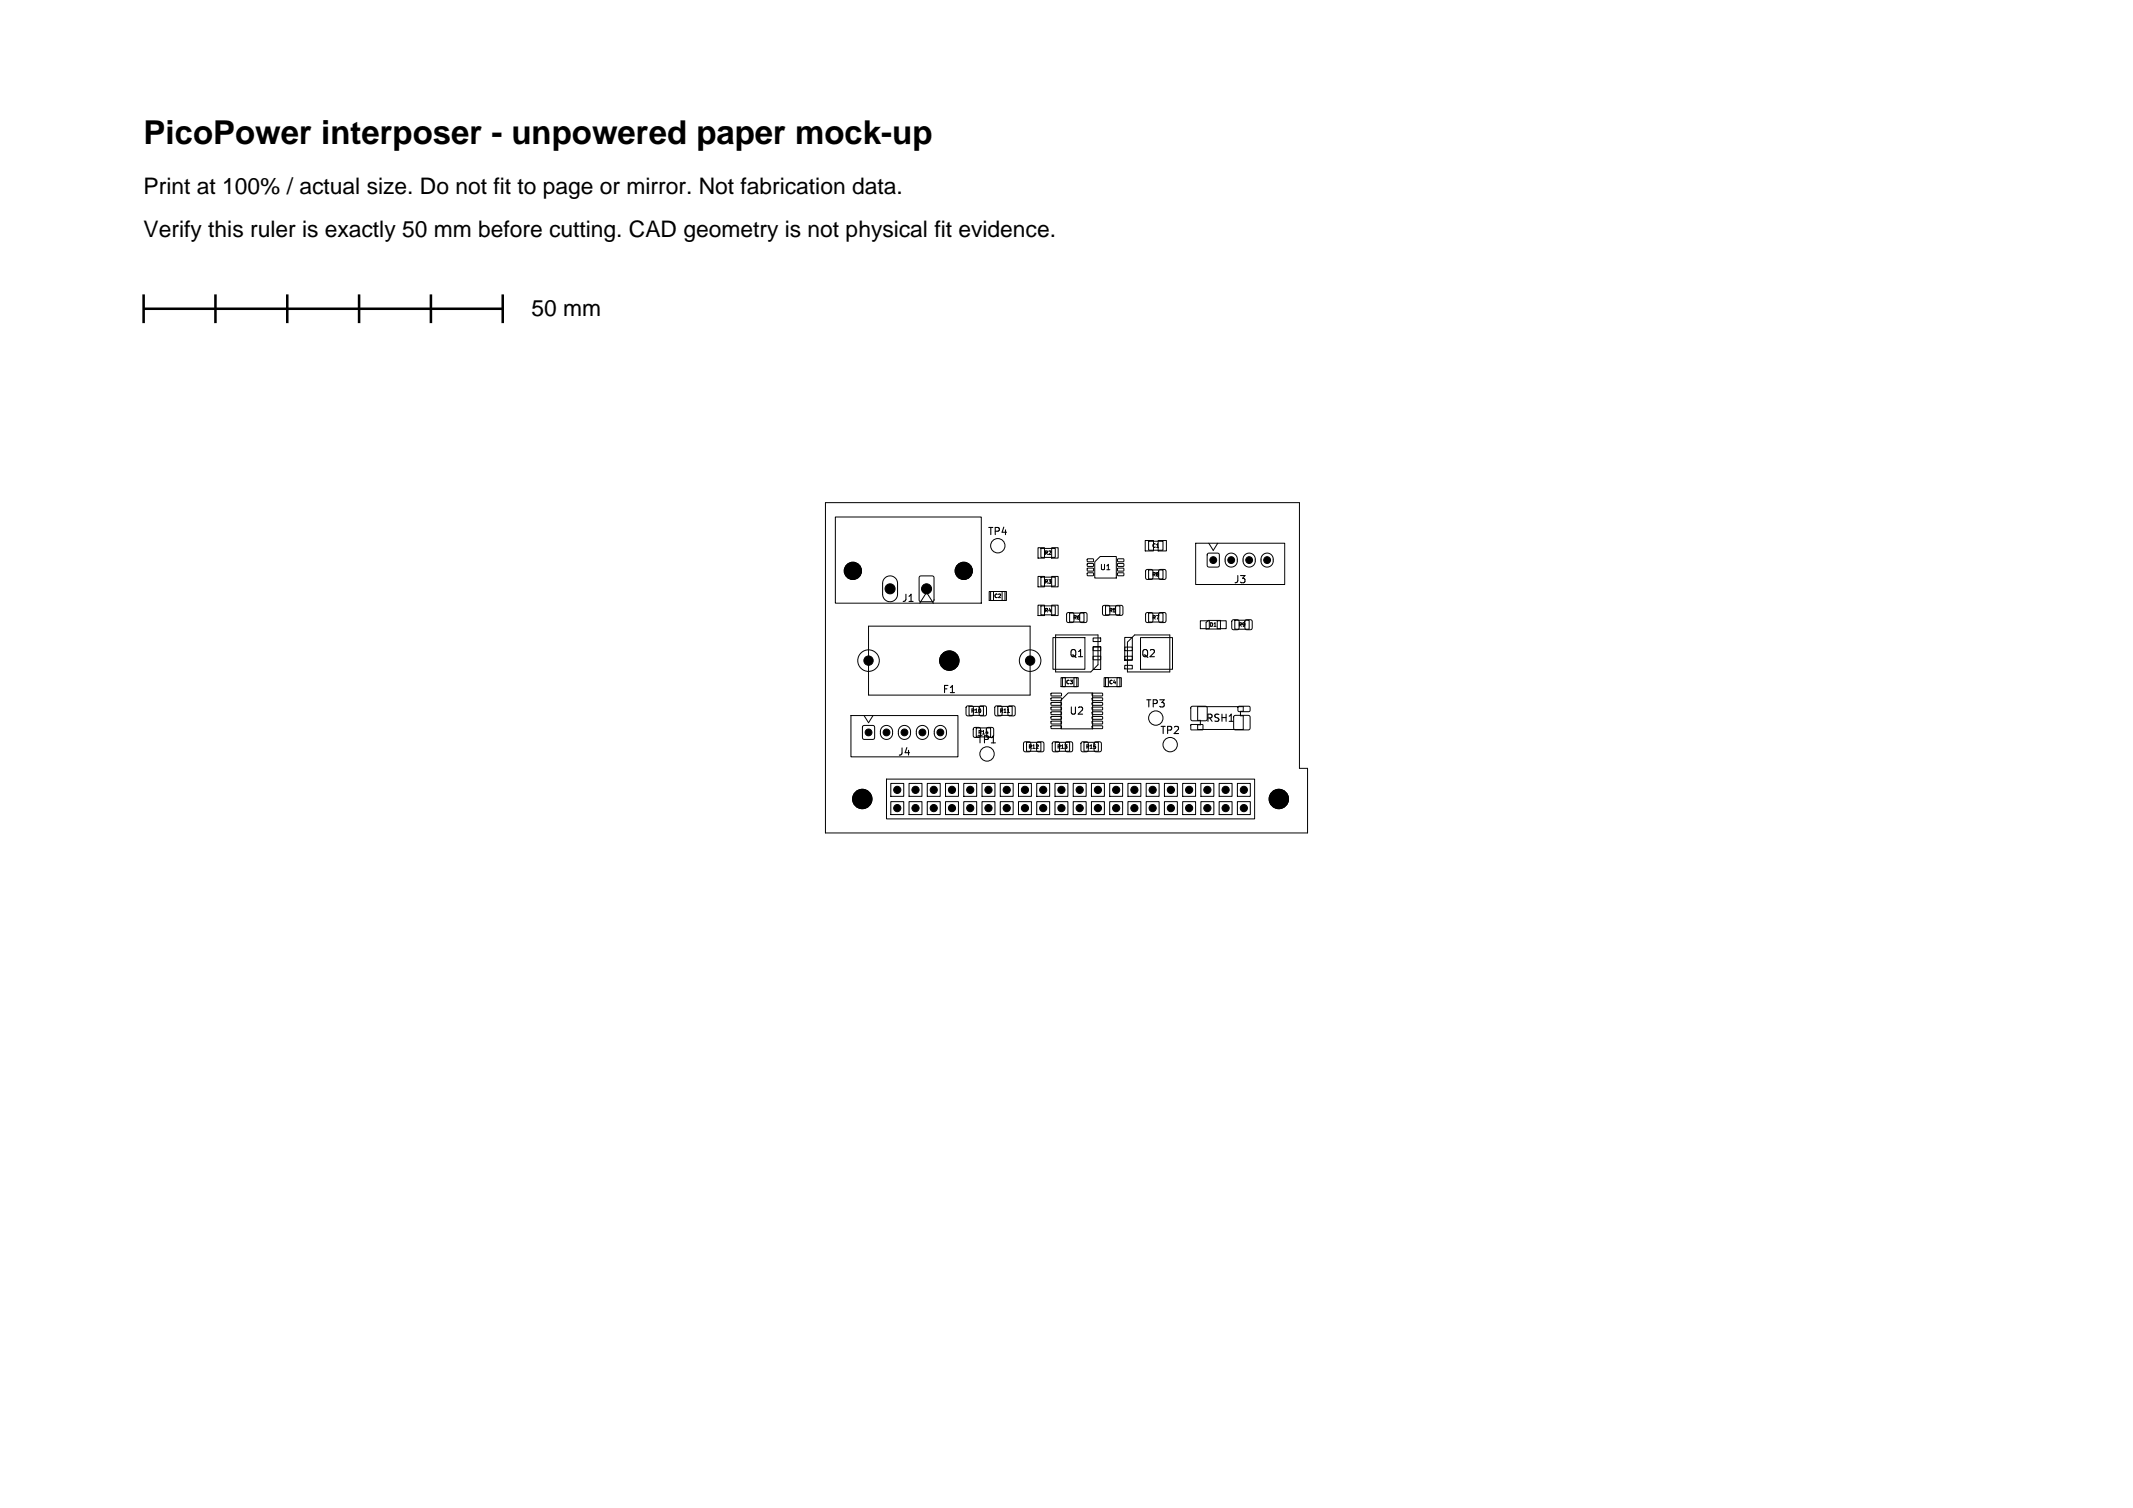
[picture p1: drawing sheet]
<svg xmlns="http://www.w3.org/2000/svg" width="297mm" height="210mm" viewBox="0 0 297 210" stroke-linecap="round" stroke-linejoin="round" font-family="sans-serif">
<g fill="none" stroke="#000" stroke-width=".14">
<path d="M114.9 70h66v37h1.2v9h-67.2zM116.3 72h20.3v12h-20.3zM144.5 76.3h.9v1.4h-.9zM144.9 76.4h2v1.2h-2zM146.4 76.3h.9v1.4h-.9zM151.4 77.8h.8l.1 .4h-.9zM151.4 78.5h.8l.1 .3-.9 .1zM151.4 79.1h.8l.1 .4h-.9zM151.4 79.8h.8l.1 .3-.9 .1zM152.4 78.3l.8-.8h2.2v3h-3zM155.6 79.8h.8l.1 .3-.8 .1zM155.6 79.1h.8l.1 .4h-.8z"/>
<path d="M155.6 78.5h.8l.1 .3-.8 .1zM155.6 77.8h.8l.1 .4h-.8zM159.5 75.3h1.1v1.4h-1.1zM159.6 79.4l.7-.1 .2 .2v1l-.1 .2h-.6l-.3-.2zM159.9 79.4h2v1.2h-2zM159.9 75.4h2v1.2h-2zM161.3 75.3h1.1v1.4h-1.1zM161.4 79.4l.7-.1 .2 .2 .1 1-.2 .2h-.6l-.2-.2zM166.5 75.7h12.4v5.7h-12.4zM168.2 77.1l.1-.1 1.4 .1 .1 .2-.1 1.6-.2 .1-1.3-.1-.1-.2zM168.3 75.7l.6 1 .7-1M170.8 77.3a.85 .85 0 0 1 1-.2 .85 .85 0 0 1 .5 .8v.2a.85 .85 0 0 1-.9 .9 .85 .85 0 0 1-.8-.9v-.4z"/>
<path d="M173.3 77.3a.85 .85 0 0 1 1-.2 .85 .85 0 0 1 .5 .8v.2a.85 .85 0 0 1-.9 .9 .85 .85 0 0 1-.8-.9v-.4zM175.8 77.3a.85 .85 0 0 1 1-.2 .85 .85 0 0 1 .5 .8v.2a.85 .85 0 0 1-.9 .9 .85 .85 0 0 1-.8-.9v-.4zM118.5 99.7h14.9v5.7h-14.9zM120.3 99.7l.6 1 .7-1M120.9 87.2h22.5v9.6h-22.5zM123.2 80.5a1.04 1.04 0 0 1 1.1-.2 1.04 1.04 0 0 1 .7 .9v1.6a1.04 1.04 0 0 1-1.1 1 1.04 1.04 0 0 1-1-1v-1.7zM128 80.3l1.8-.1 .2 .2 .1 3.2-.2 .2h-1.7l-.2-.2v-3.1zM128.1 84l.9-1.5 1 1.5M134.6 98.4l.7-.1 .2 .2v1l-.1 .2h-.6l-.3-.2zM134.9 98.4h2v1.2h-2zM136.4 98.4l.7-.1 .2 .2 .1 1-.2 .2h-.6l-.2-.2zM137.7 82.4h.6v1.2h-.6z"/>
<path d="M137.9 82.4h2v1.2h-2zM138.6 98.4l.7-.1 .2 .2v1l-.1 .2h-.6l-.3-.2zM138.9 98.4h2v1.2h-2zM139.5 82.4h.6v1.2h-.6zM140.3 99.2h.3M140.4 98.4l.7-.1 .2 .2 .1 1-.2 .2h-.6l-.2-.2zM144.5 84.3h.9v1.4h-.9zM144.5 80.3h.9v1.4h-.9zM144.9 84.4h2v1.2h-2zM144.9 80.4h2v1.2h-2zM146.4 96.6l1.3-.1 .1 .4h-1.4zM146.4 97.2h1.3l.1 .3-1.4 .1z"/>
<path d="M146.4 97.9l1.3-.1 .1 .4h-1.4zM146.4 98.5h1.3l.1 .3-1.4 .1zM146.4 99.2l1.3-.1 .1 .4h-1.4zM146.4 99.8h1.3l.1 .3-1.4 .1zM146.4 84.3h.9v1.4h-.9zM146.4 80.3h.9v1.4h-.9zM146.6 88.8h4.5v4.4h-4.5zM147 88.4h5.9v4.2l-1 1h-4.9zM147.7 94.4h.6v1.2h-.6zM147.9 94.4h2v1.2h-2zM148.6 85.4l.7-.1 .2 .2v1l-.1 .2h-.6l-.3-.2zM148.7 96.5h3.4v5h-4.4v-4z"/>
<path d="M148.9 85.4h2v1.2h-2zM149.5 94.4h.6v1.2h-.6zM150.4 85.4l.7-.1 .2 .2 .1 1-.2 .2h-.6l-.2-.2zM152.1 99.8h1.4v.3l-1.4 .1zM152.1 99.2l1.4-.1v.4h-1.4zM152.1 98.5h1.4v.3l-1.4 .1zM152.1 97.9l1.4-.1v.4h-1.4zM152.1 97.2h1.4v.3l-1.4 .1zM152.1 96.6l1.4-.1v.4h-1.4zM152.2 90h1.1v3.2h-1.1zM152.2 91.4h1.1v.5h-1.1zM152.2 90.1h1.1v.5h-1.1z"/>
<path d="M152.2 88.8h1.1v.5h-1.1zM153.6 84.4l.7-.1 .2 .2v1l-.1 .2h-.6l-.3-.2zM153.7 94.4h.6v1.2h-.6zM153.9 94.4h2v1.2h-2zM153.9 84.4h2v1.2h-2zM155.4 84.4l.7-.1 .2 .2 .1 1-.2 .2h-.6l-.2-.2zM155.5 94.4h.6v1.2h-.6zM156.6 88.8h1.1v3.2h-1.1zM156.6 90.1h1.1v.5h-1.1zM156.6 91.4h1.1v.5h-1.1zM156.6 92.7h1.1v.5h-1.1zM158 88.4h4.9v5.2h-5.9v-4.2z"/>
<path d="M158.8 88.8h4.5v4.4h-4.5zM159.6 85.4l.7-.1 .2 .2v1l-.1 .2h-.6l-.3-.2zM159.9 85.4h2v1.2h-2zM161.4 85.4l.7-.1 .2 .2 .1 1-.2 .2h-.6l-.2-.2zM165.9 98.4h.1h2l.1 .2-.1 1.7-.1 .1-2-.1-.1-.2zM166.8 98.4h6.3v.7h-.4v.6h.4v1.9h-6.3v-.7h.3v-.6h-.3zM167.1 86.5h1.3v1.1h-1.3zM168.2 86.4h1.7v1.2h-2v-.9zM169.5 86.5h1.2v1.1h-1.2zM171.6 86.4l.7-.1 .2 .2v1l-.1 .2h-.6l-.3-.2zM171.8 99.7l.2-.1 2 .1 .1 .2-.1 1.7-.2 .1-2-.1v-.2zM171.9 86.4h2v1.2h-2z"/>
<path d="M172.4 98.4h1.5l.2 .1v.5l-.2 .1h-1.4l-.1-.2zM173.4 86.4l.7-.1 .2 .2 .1 1-.2 .2h-.6l-.2-.2zM120.2 101.1l.1-.1 1.4 .1 .1 .2-.1 1.6-.2 .1-1.3-.1-.1-.2zM122.8 101.3a.85 .85 0 0 1 1-.2 .85 .85 0 0 1 .5 .8v.2a.85 .85 0 0 1-.9 .9 .85 .85 0 0 1-.8-.9v-.4zM123.4 108.5h51.3v5.5h-51.3zM124 111.6h1.8v1.8h-1.8zM124 109.1h1.8v1.8h-1.8zM125.3 101.3a.85 .85 0 0 1 1-.2 .85 .85 0 0 1 .5 .8v.2a.85 .85 0 0 1-.9 .9 .85 .85 0 0 1-.8-.9v-.4zM126.6 111.6h1.8v1.8h-1.8zM126.6 109.1h1.8v1.8h-1.8zM127.8 101.3a.85 .85 0 0 1 1-.2 .85 .85 0 0 1 .5 .8v.2a.85 .85 0 0 1-.9 .9 .85 .85 0 0 1-.8-.9v-.4zM129.1 111.6h1.8v1.8h-1.8z"/>
<path d="M129.1 109.1h1.8v1.8h-1.8zM130.3 101.3a.85 .85 0 0 1 1-.2 .85 .85 0 0 1 .5 .8v.2a.85 .85 0 0 1-.9 .9 .85 .85 0 0 1-.8-.9v-.4zM131.7 111.6h1.8v1.8h-1.8zM131.7 109.1h1.8v1.8h-1.8zM134.2 111.6h1.8v1.8h-1.8zM134.2 109.1h1.8v1.8h-1.8zM135.6 101.4l.7-.1 .2 .2v1l-.1 .2h-.6l-.3-.2zM135.9 101.4h2v1.2h-2zM136.7 111.6h1.8v1.8h-1.8zM136.7 109.1h1.8v1.8h-1.8zM137.4 101.4l.7-.1 .2 .2 .1 1-.2 .2h-.6l-.2-.2zM139.3 111.6h1.8v1.8h-1.8z"/>
<path d="M139.3 109.1h1.8v1.8h-1.8zM141.8 111.6h1.8v1.8h-1.8zM141.8 109.1h1.8v1.8h-1.8zM142.6 103.4l.7-.1 .2 .2v1l-.1 .2h-.6l-.3-.2zM142.9 103.4h2v1.2h-2zM144.4 111.6h1.8v1.8h-1.8zM144.4 109.1h1.8v1.8h-1.8zM144.4 103.4l.7-.1 .2 .2 .1 1-.2 .2h-.6l-.2-.2zM146.4 100.5l1.3-.1 .1 .4h-1.4zM146.4 101.1h1.3l.1 .3-1.4 .1zM146.6 103.4l.7-.1 .2 .2v1l-.1 .2h-.6l-.3-.2zM146.9 111.6h1.8v1.8h-1.8z"/>
<path d="M146.9 109.1h1.8v1.8h-1.8zM146.9 103.4h2v1.2h-2zM148.4 103.4l.7-.1 .2 .2 .1 1-.2 .2h-.6l-.2-.2zM149.4 111.6h1.8v1.8h-1.8zM149.4 109.1h1.8v1.8h-1.8zM150.6 103.4l.7-.1 .2 .2v1l-.1 .2h-.6l-.3-.2zM150.9 103.4h2v1.2h-2zM152 111.6h1.8v1.8h-1.8zM152 109.1h1.8v1.8h-1.8zM152.1 101.1h1.4v.3l-1.4 .1zM152.1 100.5l1.4-.1v.4h-1.4zM152.4 103.4l.7-.1 .2 .2 .1 1-.2 .2h-.6l-.2-.2z"/>
<path d="M154.5 111.6h1.8v1.8h-1.8zM154.5 109.1h1.8v1.8h-1.8zM157.1 111.6h1.8v1.8h-1.8zM157.1 109.1h1.8v1.8h-1.8zM159.6 111.6h1.8v1.8h-1.8zM159.6 109.1h1.8v1.8h-1.8zM162.1 111.6h1.8v1.8h-1.8zM162.1 109.1h1.8v1.8h-1.8zM164.7 111.6h1.8v1.8h-1.8zM164.7 109.1h1.8v1.8h-1.8zM165.8 100.9h1.6l.1 .7h-1.6zM167.2 111.6h1.8v1.8h-1.8z"/>
<path d="M167.2 109.1h1.8v1.8h-1.8zM169.8 111.6h1.8v1.8h-1.8zM169.8 109.1h1.8v1.8h-1.8zM172.3 111.6h1.8v1.8h-1.8zM172.3 109.1h1.8v1.8h-1.8z"/>
<circle cx="118.8" cy="79.5" r="1.2"/>
<circle cx="134.2" cy="79.5" r="1.2"/>
<circle cx="138.9" cy="76" r="1"/>
<circle cx="120.9" cy="92" r="1.5"/>
<circle cx="132.2" cy="92" r="1.35"/>
<circle cx="143.4" cy="92" r="1.5"/>
<circle cx="160.9" cy="100" r="1"/>
<circle cx="120.1" cy="111.3" r="1.35"/>
<circle cx="137.4" cy="105" r="1"/>
<circle cx="162.9" cy="103.7" r="1"/>
<circle cx="178.1" cy="111.3" r="1.35"/>
</g>
<g fill="#000" stroke="#000" stroke-width=".14">
<circle cx="118.8" cy="79.5" r="1.2"/>
<circle cx="134.2" cy="79.5" r="1.2"/>
<circle cx="168.9" cy="78" r=".47"/>
<circle cx="171.4" cy="78" r=".47"/>
<circle cx="173.9" cy="78" r=".47"/>
<circle cx="176.4" cy="78" r=".47"/>
<circle cx="120.9" cy="92" r=".65"/>
<circle cx="123.9" cy="82" r=".7"/>
<circle cx="129" cy="82" r=".7"/>
<circle cx="132.2" cy="92" r="1.35"/>
<circle cx="143.4" cy="92" r=".65"/>
<circle cx="120.1" cy="111.3" r="1.35"/>
<circle cx="120.9" cy="102" r=".47"/>
<circle cx="123.4" cy="102" r=".47"/>
<circle cx="124.9" cy="112.5" r=".5"/>
<circle cx="124.9" cy="110" r=".5"/>
<circle cx="125.9" cy="102" r=".47"/>
<circle cx="127.5" cy="110" r=".5"/>
<circle cx="127.5" cy="112.5" r=".5"/>
<circle cx="128.4" cy="102" r=".47"/>
<circle cx="130" cy="110" r=".5"/>
<circle cx="130" cy="112.5" r=".5"/>
<circle cx="130.9" cy="102" r=".47"/>
<circle cx="132.6" cy="110" r=".5"/>
<circle cx="132.6" cy="112.5" r=".5"/>
<circle cx="135.1" cy="110" r=".5"/>
<circle cx="135.1" cy="112.5" r=".5"/>
<circle cx="137.6" cy="110" r=".5"/>
<circle cx="137.6" cy="112.5" r=".5"/>
<circle cx="140.2" cy="112.5" r=".5"/>
<circle cx="140.2" cy="110" r=".5"/>
<circle cx="142.7" cy="112.5" r=".5"/>
<circle cx="142.7" cy="110" r=".5"/>
<circle cx="145.3" cy="112.5" r=".5"/>
<circle cx="145.3" cy="110" r=".5"/>
<circle cx="147.8" cy="112.5" r=".5"/>
<circle cx="147.8" cy="110" r=".5"/>
<circle cx="150.3" cy="110" r=".5"/>
<circle cx="150.3" cy="112.5" r=".5"/>
<circle cx="152.9" cy="110" r=".5"/>
<circle cx="152.9" cy="112.5" r=".5"/>
<circle cx="155.4" cy="110" r=".5"/>
<circle cx="155.4" cy="112.5" r=".5"/>
<circle cx="158" cy="112.5" r=".5"/>
<circle cx="158" cy="110" r=".5"/>
<circle cx="160.5" cy="110" r=".5"/>
<circle cx="160.5" cy="112.5" r=".5"/>
<circle cx="163" cy="110" r=".5"/>
<circle cx="163" cy="112.5" r=".5"/>
<circle cx="165.6" cy="110" r=".5"/>
<circle cx="165.6" cy="112.5" r=".5"/>
<circle cx="168.1" cy="112.5" r=".5"/>
<circle cx="168.1" cy="110" r=".5"/>
<circle cx="170.7" cy="110" r=".5"/>
<circle cx="170.7" cy="112.5" r=".5"/>
<circle cx="173.2" cy="112.5" r=".5"/>
<circle cx="173.2" cy="110" r=".5"/>
<circle cx="178.1" cy="111.3" r="1.35"/>
</g>
<path d="M20 43h50M20 41v4M30 41v4M40 41v4M50 41v4M60 41v4M70 41v4" fill="none" stroke="#000" stroke-width=".35"/>
<text font-size="4.6" x="20" y="20">PicoPower interposer - unpowered paper mock-up</text>
<g font-size="3.2">
<text x="20" y="27">Print at 100% / actual size. Do not fit to page or mirror. Not fabrication data.</text>
<text x="20" y="33">Verify this ruler is exactly 50 mm before cutting. CAD geometry is not physical fit evidence.</text>
<text x="74" y="44">50 mm</text>
</g>
<g font-size="1.4">
<text x="137.5" y="74.7">TP4</text>
<text x="171.7" y="81.4">J3</text>
<text x="125.5" y="84">J1</text>
<text x="148.8" y="91.7">Q1</text>
<text x="158.8" y="91.7">Q2</text>
<text x="131.2" y="96.7">F1</text>
<text x="148.8" y="99.7">U2</text>
<text x="159.5" y="98.7">TP3</text>
<text x="167.8" y="100.7">RSH1</text>
<text x="125" y="105.4">J4</text>
<text x="136" y="103.7">TP1</text>
<text x="161.5" y="102.4">TP2</text>
<text x="118.9" y="112">H1</text>
<text x="176.9" y="112">H2</text>
</g>
<text font-size="1" x="153.1" y="79.5">U1</text>
<g font-size=".7">
<text x="145.4" y="77.4">R2</text>
<text x="160.4" y="76.4">C1</text>
<text x="138.4" y="83.4">C2</text>
<text x="145.4" y="81.4">R3</text>
<text x="160.4" y="80.4">R8</text>
<text x="145.4" y="85.4">R4</text>
<text x="149.4" y="86.4">R6</text>
<text x="154.4" y="85.4">R5</text>
<text x="160.4" y="86.4">R7</text>
<text x="168.4" y="87.4">D1</text>
<text x="172.4" y="87.4">R9</text>
<text x="148.4" y="95.4">C3</text>
<text x="154.4" y="95.4">C4</text>
<text x="135.1" y="99.4">R10</text>
<text x="139.1" y="99.4">R11</text>
<text x="136.1" y="102.4">R14</text>
<text x="143.1" y="104.4">R12</text>
<text x="147.1" y="104.4">R13</text>
<text x="151.1" y="104.4">R15</text>
</g>
</svg>
